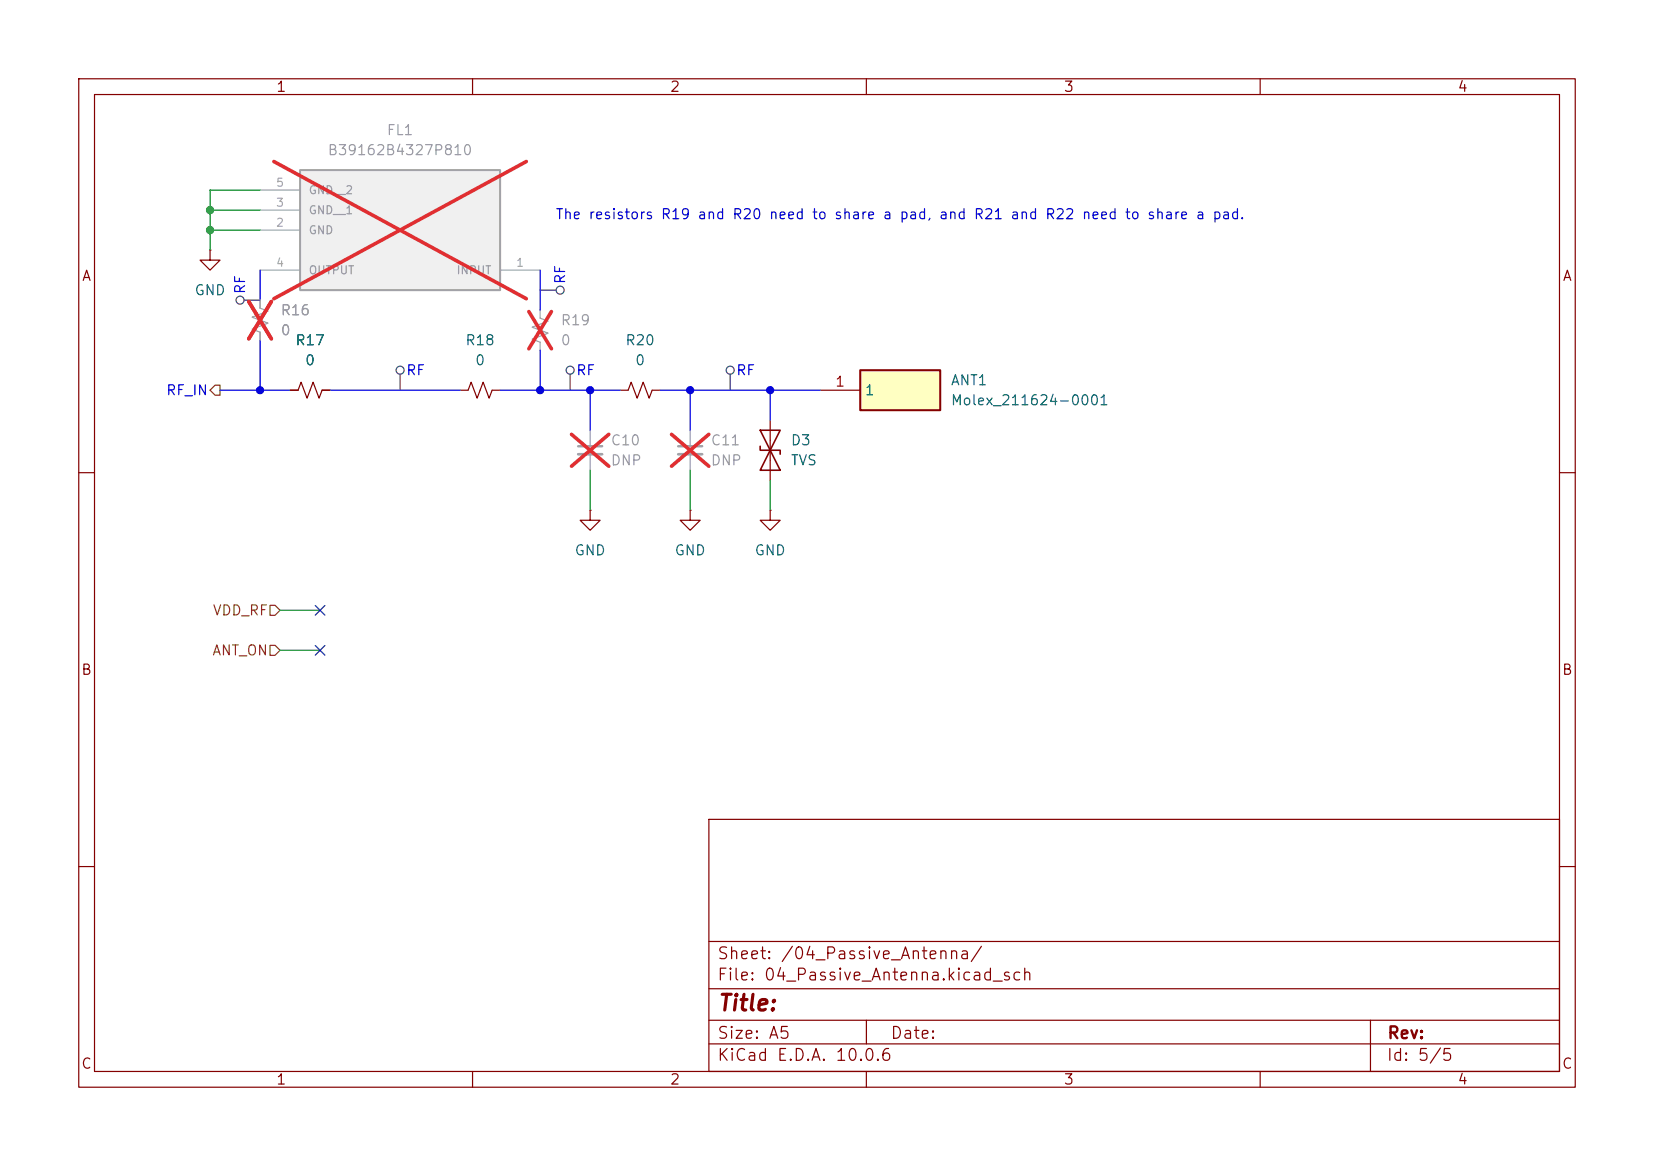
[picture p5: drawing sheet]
(kicad_sch
 (version 20260306)
 (generator "eeschema")
 (generator_version "10.0")
 (paper "A5")
 (lib_symbols
  (symbol "Device:C_Small"
   (pin_numbers (hide yes))
   (pin_names
    (offset 0.254) (hide yes)) (exclude_from_sim no) (in_bom yes) (on_board yes)
   (in_pos_files yes)
   (duplicate_pin_numbers_are_jumpers no)
   (property "Reference" "C" (at 0.254 1.778 0) (show_name no) (do_not_autoplace no) (effects (font (size 1.27 1.27)) (justify left)))
   (property "Value" "C_Small" (at 0.254 -2.032 0) (show_name no) (do_not_autoplace no) (effects (font (size 1.27 1.27)) (justify left)))
   (property "Footprint" "" (at 0 0 0) (show_name no) (do_not_autoplace no) (hide yes) (effects (font (size 1.27 1.27))))
   (property "Datasheet" "" (at 0 0 0) (show_name no) (do_not_autoplace no) (hide yes) (effects (font (size 1.27 1.27))))
   (property "Description" "Unpolarized capacitor, small symbol" (at 0 0 0) (show_name no) (do_not_autoplace no) (hide yes) (effects (font (size 1.27 1.27))))
   (symbol "C_Small_0_1"
    (polyline (pts (xy -1.524 0.508) (xy 1.524 0.508)) (stroke (width 0.3048) (type default)) (fill (type none)))
    (polyline (pts (xy -1.524 -0.508) (xy 1.524 -0.508)) (stroke (width 0.3302) (type default)) (fill (type none))))
   (symbol "C_Small_1_1"
    (pin passive line (at 0 2.54 270) (length 2.032) (name "" (effects (font (size 1.27 1.27)))) (number "1" (effects (font (size 1.27 1.27)))))
    (pin passive line (at 0 -2.54 90) (length 2.032) (name "" (effects (font (size 1.27 1.27)))) (number "2" (effects (font (size 1.27 1.27))))))
   (embedded_fonts no))
  (symbol "Device:R_Small_US"
   (pin_numbers (hide yes))
   (pin_names
    (offset 0.254) (hide yes)) (exclude_from_sim no) (in_bom yes) (on_board yes)
   (in_pos_files yes)
   (duplicate_pin_numbers_are_jumpers no)
   (property "Reference" "R" (at 0.762 0.508 0) (show_name no) (do_not_autoplace no) (effects (font (size 1.27 1.27)) (justify left)))
   (property "Value" "R_Small_US" (at 0.762 -1.016 0) (show_name no) (do_not_autoplace no) (effects (font (size 1.27 1.27)) (justify left)))
   (property "Footprint" "" (at 0 0 0) (show_name no) (do_not_autoplace no) (hide yes) (effects (font (size 1.27 1.27))))
   (property "Datasheet" "" (at 0 0 0) (show_name no) (do_not_autoplace no) (hide yes) (effects (font (size 1.27 1.27))))
   (property "Description" "Resistor, small US symbol" (at 0 0 0) (show_name no) (do_not_autoplace no) (hide yes) (effects (font (size 1.27 1.27))))
   (symbol "R_Small_US_1_1"
    (polyline (pts (xy 0 1.524) (xy 1.016 1.143) (xy 0 0.762) (xy -1.016 0.381) (xy 0 0)) (stroke (width 0) (type default)) (fill (type none)))
    (polyline (pts (xy 0 0) (xy 1.016 -0.381) (xy 0 -0.762) (xy -1.016 -1.143) (xy 0 -1.524)) (stroke (width 0) (type default)) (fill (type none)))
    (pin passive line (at 0 2.54 270) (length 1.016) (name "" (effects (font (size 1.27 1.27)))) (number "1" (effects (font (size 1.27 1.27)))))
    (pin passive line (at 0 -2.54 90) (length 1.016) (name "" (effects (font (size 1.27 1.27)))) (number "2" (effects (font (size 1.27 1.27))))))
   (embedded_fonts no))
  (symbol "Diode:ESD9B3.3ST5G"
   (pin_numbers (hide yes))
   (pin_names
    (offset 1.016) (hide yes)) (exclude_from_sim no) (in_bom yes) (on_board yes)
   (in_pos_files yes)
   (duplicate_pin_numbers_are_jumpers no)
   (property "Reference" "D" (at 0 2.54 0) (show_name no) (do_not_autoplace no) (effects (font (size 1.27 1.27))))
   (property "Value" "ESD9B3.3ST5G" (at 0 -2.54 0) (show_name no) (do_not_autoplace no) (effects (font (size 1.27 1.27))))
   (property "Footprint" "Diode_SMD:D_SOD-923" (at 0 0 0) (show_name no) (do_not_autoplace no) (hide yes) (effects (font (size 1.27 1.27))))
   (property "Datasheet" "https://www.onsemi.com/pub/Collateral/ESD9B-D.PDF" (at 0 0 0) (show_name no) (do_not_autoplace no) (hide yes) (effects (font (size 1.27 1.27))))
   (property "Description" "ESD protection diode, 3.3Vrwm, SOD-923" (at 0 0 0) (show_name no) (do_not_autoplace no) (hide yes) (effects (font (size 1.27 1.27))))
   (symbol "ESD9B3.3ST5G_0_1"
    (polyline (pts (xy -2.54 -1.27) (xy 0 0) (xy -2.54 1.27) (xy -2.54 -1.27)) (stroke (width 0.2032) (type default)) (fill (type none)))
    (polyline (pts (xy 0.508 1.27) (xy 0 1.27) (xy 0 -1.27) (xy -0.508 -1.27)) (stroke (width 0.2032) (type default)) (fill (type none)))
    (polyline (pts (xy 1.27 0) (xy -1.27 0)) (stroke (width 0) (type default)) (fill (type none)))
    (polyline (pts (xy 2.54 1.27) (xy 2.54 -1.27) (xy 0 0) (xy 2.54 1.27)) (stroke (width 0.2032) (type default)) (fill (type none))))
   (symbol "ESD9B3.3ST5G_1_1"
    (pin passive line (at -3.81 0 0) (length 2.54) (name "A1" (effects (font (size 1.27 1.27)))) (number "1" (effects (font (size 1.27 1.27)))))
    (pin passive line (at 3.81 0 180) (length 2.54) (name "A2" (effects (font (size 1.27 1.27)))) (number "2" (effects (font (size 1.27 1.27))))))
   (embedded_fonts no))
  (symbol "Personal_Library:B39162B4327P810"
   (pin_names
    (offset 1.016)) (exclude_from_sim no) (in_bom yes) (on_board yes)
   (in_pos_files yes)
   (duplicate_pin_numbers_are_jumpers no)
   (property "Reference" "FL" (at -12.7 5.588 0) (show_name no) (do_not_autoplace no) (effects (font (size 1.27 1.27)) (justify left bottom)))
   (property "Value" "B39162B4327P810" (at -12.7 -12.7 0) (show_name no) (do_not_autoplace no) (effects (font (size 1.27 1.27)) (justify left bottom)))
   (property "Footprint" "PersonalFootprint_Library:B39162B4327P810" (at 0 0 0) (show_name no) (do_not_autoplace no) (hide yes) (effects (font (size 1.27 1.27)) (justify bottom)))
   (property "Datasheet" "" (at 0 0 0) (show_name no) (do_not_autoplace no) (hide yes) (effects (font (size 1.27 1.27))))
   (property "Description" "Frequency  RF SAW Filter (Surface Acoustic Wave)   Bandwidth 5-SMD, No Lead" (at 0 0 0) (show_name no) (do_not_autoplace no) (hide yes) (effects (font (size 1.27 1.27)) (justify bottom)))
   (property "DigiKey_Part_Number" "495-7424-1-ND" (at 0 0 0) (show_name no) (do_not_autoplace no) (hide yes) (effects (font (size 1.27 1.27)) (justify bottom)))
   (property "SnapEDA_Link" "https://www.snapeda.com/parts/B39162B4327P810/Qualcomm/view-part/?ref=snap" (at 0 0 0) (show_name no) (do_not_autoplace no) (hide yes) (effects (font (size 1.27 1.27)) (justify bottom)))
   (property "MAXIMUM_PACKAGE_HEIGHT" "0.45mm" (at 0 0 0) (show_name no) (do_not_autoplace no) (hide yes) (effects (font (size 1.27 1.27)) (justify bottom)))
   (property "Package" "SMD-5 Qualcomm (RF360" (at 0 0 0) (show_name no) (do_not_autoplace no) (hide yes) (effects (font (size 1.27 1.27)) (justify bottom)))
   (property "Check_prices" "https://www.snapeda.com/parts/B39162B4327P810/Qualcomm/view-part/?ref=eda" (at 0 0 0) (show_name no) (do_not_autoplace no) (hide yes) (effects (font (size 1.27 1.27)) (justify bottom)))
   (property "STANDARD" "Manufacturer Recommendations" (at 0 0 0) (show_name no) (do_not_autoplace no) (hide yes) (effects (font (size 1.27 1.27)) (justify bottom)))
   (property "PARTREV" "October 25, 2019" (at 0 0 0) (show_name no) (do_not_autoplace no) (hide yes) (effects (font (size 1.27 1.27)) (justify bottom)))
   (property "MF" "Qualcomm (RF360" (at 0 0 0) (show_name no) (do_not_autoplace no) (hide yes) (effects (font (size 1.27 1.27)) (justify bottom)))
   (property "MP" "B39162B4327P810" (at 0 0 0) (show_name no) (do_not_autoplace no) (hide yes) (effects (font (size 1.27 1.27)) (justify bottom)))
   (property "MANUFACTURER" "Qualcomm" (at 0 0 0) (show_name no) (do_not_autoplace no) (hide yes) (effects (font (size 1.27 1.27)) (justify bottom)))
   (symbol "B39162B4327P810_0_0"
    (rectangle (start -12.7 -10.16) (end 12.7 5.08) (stroke (width 0.254) (type default)) (fill (type background)))
    (pin input line (at -17.78 2.54 0) (length 5.08) (name "INPUT" (effects (font (size 1.016 1.016)))) (number "1" (effects (font (size 1.016 1.016)))))
    (pin power_in line (at 17.78 -2.54 180) (length 5.08) (name "GND" (effects (font (size 1.016 1.016)))) (number "2" (effects (font (size 1.016 1.016)))))
    (pin power_in line (at 17.78 -5.08 180) (length 5.08) (name "GND__1" (effects (font (size 1.016 1.016)))) (number "3" (effects (font (size 1.016 1.016)))))
    (pin output line (at 17.78 2.54 180) (length 5.08) (name "OUTPUT" (effects (font (size 1.016 1.016)))) (number "4" (effects (font (size 1.016 1.016)))))
    (pin power_in line (at 17.78 -7.62 180) (length 5.08) (name "GND__2" (effects (font (size 1.016 1.016)))) (number "5" (effects (font (size 1.016 1.016))))))
   (embedded_fonts no))
  (symbol "Personal_Library:Molex_211624-0001" (exclude_from_sim no) (in_bom yes) (on_board yes)
   (in_pos_files yes)
   (duplicate_pin_numbers_are_jumpers no)
   (property "Reference" "ANT" (at 16.51 7.62 0) (show_name no) (do_not_autoplace no) (effects (font (size 1.27 1.27)) (justify left top)))
   (property "Value" "Molex_211624-0001" (at 16.51 5.08 0) (show_name no) (do_not_autoplace no) (effects (font (size 1.27 1.27)) (justify left top)))
   (property "Footprint" "PersonalFootprint_Library:Molex_2116240001" (at 16.51 -94.92 0) (show_name no) (do_not_autoplace no) (hide yes) (effects (font (size 1.27 1.27)) (justify left top)))
   (property "Datasheet" "https://www.molex.com/pdm_docs/sd/2116240001_sd.pdf" (at 16.51 -194.92 0) (show_name no) (do_not_autoplace no) (hide yes) (effects (font (size 1.27 1.27)) (justify left top)))
   (property "Description" "Antennas GPS L1/L5 & Glonass 36mm stacked" (at 0 0 0) (show_name no) (do_not_autoplace no) (hide yes) (effects (font (size 1.27 1.27))))
   (property "Height" "7.7" (at 16.51 -394.92 0) (show_name no) (do_not_autoplace no) (hide yes) (effects (font (size 1.27 1.27)) (justify left top)))
   (property "Mouser Part Number" "538-211624-0001" (at 16.51 -494.92 0) (show_name no) (do_not_autoplace no) (hide yes) (effects (font (size 1.27 1.27)) (justify left top)))
   (property "Mouser Price/Stock" "https://www.mouser.co.uk/ProductDetail/Molex/211624-0001?qs=unwgFEO1A6ttxYpydBqepg%3D%3D" (at 16.51 -594.92 0) (show_name no) (do_not_autoplace no) (hide yes) (effects (font (size 1.27 1.27)) (justify left top)))
   (property "Manufacturer_Name" "Molex" (at 16.51 -694.92 0) (show_name no) (do_not_autoplace no) (hide yes) (effects (font (size 1.27 1.27)) (justify left top)))
   (property "Manufacturer_Part_Number" "211624-0001" (at 16.51 -794.92 0) (show_name no) (do_not_autoplace no) (hide yes) (effects (font (size 1.27 1.27)) (justify left top)))
   (symbol "Molex_211624-0001_1_1"
    (rectangle (start 5.08 2.54) (end 15.24 -2.54) (stroke (width 0.254) (type default)) (fill (type background)))
    (pin passive line (at 0 0 0) (length 5.08) (name "1" (effects (font (size 1.27 1.27)))) (number "1" (effects (font (size 1.27 1.27))))))
   (embedded_fonts no))
  (symbol "power:GND"
   (power global)
   (pin_numbers (hide yes))
   (pin_names
    (offset 0) (hide yes)) (exclude_from_sim no) (in_bom yes) (on_board yes)
   (in_pos_files yes)
   (duplicate_pin_numbers_are_jumpers no)
   (property "Reference" "#PWR" (at 0 -6.35 0) (show_name no) (do_not_autoplace no) (hide yes) (effects (font (size 1.27 1.27))))
   (property "Value" "GND" (at 0 -3.81 0) (show_name no) (do_not_autoplace no) (effects (font (size 1.27 1.27))))
   (property "Footprint" "" (at 0 0 0) (show_name no) (do_not_autoplace no) (hide yes) (effects (font (size 1.27 1.27))))
   (property "Datasheet" "" (at 0 0 0) (show_name no) (do_not_autoplace no) (hide yes) (effects (font (size 1.27 1.27))))
   (property "Description" "Power symbol creates a global label with name \"GND\" , ground" (at 0 0 0) (show_name no) (do_not_autoplace no) (hide yes) (effects (font (size 1.27 1.27))))
   (symbol "GND_0_1"
    (polyline (pts (xy 0 0) (xy 0 -1.27) (xy 1.27 -1.27) (xy 0 -2.54) (xy -1.27 -1.27) (xy 0 -1.27)) (stroke (width 0) (type default)) (fill (type none))))
   (symbol "GND_1_1"
    (pin power_in line (at 0 0 270) (length 0) (name "" (effects (font (size 1.27 1.27)))) (number "1" (effects (font (size 1.27 1.27))))))
   (embedded_fonts no)))
 (text "The resistors R19 and R20 need to share a pad, and R21 and R22 need to share a pad."
  (exclude_from_sim no)
  (at 114.3 27.432 0)
  (effects (font (size 1.27 1.27))))
 (junction
  (at 87.63 49.53)
  (diameter 0)
  (color 0 0 0 0))
 (junction
  (at 26.67 29.21)
  (diameter 0)
  (color 0 0 0 0))
 (junction
  (at 68.58 49.53)
  (diameter 0)
  (color 0 0 0 0))
 (junction
  (at 74.93 49.53)
  (diameter 0)
  (color 0 0 0 0))
 (junction
  (at 26.67 26.67)
  (diameter 0)
  (color 0 0 0 0))
 (junction
  (at 97.79 49.53)
  (diameter 0)
  (color 0 0 0 0))
 (junction
  (at 33.02 49.53)
  (diameter 0)
  (color 0 0 0 0))
 (no_connect
  (at 40.64 77.47))
 (no_connect
  (at 40.64 82.55))
 (wire
  (pts (xy 33.02 24.13) (xy 26.67 24.13))
  (stroke (width 0) (type default)))
 (wire
  (pts (xy 41.91 49.53) (xy 58.42 49.53))
  (stroke (width 0) (type default)))
 (wire
  (pts (xy 68.58 44.45) (xy 68.58 49.53))
  (stroke (width 0) (type default)))
 (wire
  (pts (xy 63.5 49.53) (xy 68.58 49.53))
  (stroke (width 0) (type default)))
 (wire
  (pts (xy 97.79 49.53) (xy 97.79 53.34))
  (stroke (width 0) (type default)))
 (wire
  (pts (xy 35.56 77.47) (xy 40.64 77.47))
  (stroke (width 0) (type default)))
 (wire
  (pts (xy 33.02 43.18) (xy 33.02 49.53))
  (stroke (width 0) (type default)))
 (wire
  (pts (xy 26.67 29.21) (xy 33.02 29.21))
  (stroke (width 0) (type default)))
 (wire
  (pts (xy 35.56 82.55) (xy 40.64 82.55))
  (stroke (width 0) (type default)))
 (wire
  (pts (xy 27.94 49.53) (xy 33.02 49.53))
  (stroke (width 0) (type default)))
 (wire
  (pts (xy 33.02 34.29) (xy 33.02 38.1))
  (stroke (width 0) (type default)))
 (wire
  (pts (xy 83.82 49.53) (xy 87.63 49.53))
  (stroke (width 0) (type default)))
 (wire
  (pts (xy 87.63 49.53) (xy 97.79 49.53))
  (stroke (width 0) (type default)))
 (wire
  (pts (xy 33.02 49.53) (xy 36.83 49.53))
  (stroke (width 0) (type default)))
 (wire
  (pts (xy 74.93 49.53) (xy 78.74 49.53))
  (stroke (width 0) (type default)))
 (wire
  (pts (xy 104.14 49.53) (xy 97.79 49.53))
  (stroke (width 0) (type default)))
 (wire
  (pts (xy 26.67 26.67) (xy 26.67 29.21))
  (stroke (width 0) (type default)))
 (wire
  (pts (xy 68.58 34.29) (xy 68.58 39.37))
  (stroke (width 0) (type default)))
 (wire
  (pts (xy 74.93 49.53) (xy 74.93 54.61))
  (stroke (width 0) (type default)))
 (wire
  (pts (xy 33.02 26.67) (xy 26.67 26.67))
  (stroke (width 0) (type default)))
 (wire
  (pts (xy 87.63 49.53) (xy 87.63 54.61))
  (stroke (width 0) (type default)))
 (wire
  (pts (xy 74.93 59.69) (xy 74.93 64.77))
  (stroke (width 0) (type default)))
 (wire
  (pts (xy 97.79 60.96) (xy 97.79 64.77))
  (stroke (width 0) (type default)))
 (wire
  (pts (xy 26.67 24.13) (xy 26.67 26.67))
  (stroke (width 0) (type default)))
 (wire
  (pts (xy 26.67 29.21) (xy 26.67 31.75))
  (stroke (width 0) (type default)))
 (wire
  (pts (xy 68.58 49.53) (xy 74.93 49.53))
  (stroke (width 0) (type default)))
 (wire
  (pts (xy 87.63 59.69) (xy 87.63 64.77))
  (stroke (width 0) (type default)))
 (hierarchical_label "RF_IN"
  (shape output)
  (at 27.94 49.53 180)
  (effects (font (size 1.27 1.27)) (justify right)))
 (hierarchical_label "VDD_RF"
  (shape input)
  (at 35.56 77.47 180)
  (effects (font (size 1.27 1.27)) (justify right)))
 (hierarchical_label "ANT_ON"
  (shape input)
  (at 35.56 82.55 180)
  (effects (font (size 1.27 1.27)) (justify right)))
 (netclass_flag ""
  (length 2.54)
  (shape round)
  (at 68.58 36.83 270)
  (fields_autoplaced yes)
  (effects (font (size 1.27 1.27)) (justify right bottom))
  (property "Netclass" "RF" (at 71.12 36.1315 90) (show_name no) (do_not_autoplace no) (effects (font (size 1.27 1.27)) (justify left)))
  (property "Component Class" "" (at -219.71 -10.16 0) (show_name no) (do_not_autoplace no) (effects (font (size 1.27 1.27)
    (italic yes)))))
 (netclass_flag ""
  (length 2.54)
  (shape round)
  (at 92.71 49.53 0)
  (fields_autoplaced yes)
  (effects (font (size 1.27 1.27)) (justify left bottom))
  (property "Netclass" "RF" (at 93.4085 46.99 0) (show_name no) (do_not_autoplace no) (effects (font (size 1.27 1.27)) (justify left)))
  (property "Component Class" "" (at -195.58 2.54 0) (show_name no) (do_not_autoplace no) (effects (font (size 1.27 1.27)
    (italic yes)))))
 (netclass_flag ""
  (length 2.54)
  (shape round)
  (at 72.39 49.53 0)
  (fields_autoplaced yes)
  (effects (font (size 1.27 1.27)) (justify left bottom))
  (property "Netclass" "RF" (at 73.0885 46.99 0) (show_name no) (do_not_autoplace no) (effects (font (size 1.27 1.27)) (justify left)))
  (property "Component Class" "" (at -215.9 2.54 0) (show_name no) (do_not_autoplace no) (effects (font (size 1.27 1.27)
    (italic yes)))))
 (netclass_flag ""
  (length 2.54)
  (shape round)
  (at 33.02 38.1 90)
  (fields_autoplaced yes)
  (effects (font (size 1.27 1.27)) (justify left bottom))
  (property "Netclass" "RF" (at 30.48 37.4015 90) (show_name no) (do_not_autoplace no) (effects (font (size 1.27 1.27)) (justify left)))
  (property "Component Class" "" (at -255.27 -8.89 0) (show_name no) (do_not_autoplace no) (effects (font (size 1.27 1.27)
    (italic yes)))))
 (netclass_flag ""
  (length 2.54)
  (shape round)
  (at 50.8 49.53 0)
  (fields_autoplaced yes)
  (effects (font (size 1.27 1.27)) (justify left bottom))
  (property "Netclass" "RF" (at 51.4985 46.99 0) (show_name no) (do_not_autoplace no) (effects (font (size 1.27 1.27)) (justify left)))
  (property "Component Class" "" (at -237.49 2.54 0) (show_name no) (do_not_autoplace no) (effects (font (size 1.27 1.27)
    (italic yes)))))
 (symbol
  (lib_id "Personal_Library:B39162B4327P810")
  (at 50.8 31.75 180)
  (unit 1)
  (body_style 1)
  (exclude_from_sim no)
  (in_bom no)
  (on_board yes)
  (in_pos_files yes)
  (dnp yes)
  (fields_autoplaced yes)
  (property "Reference" "FL1" (at 50.8 16.51 0) (show_name no) (do_not_autoplace no) (effects (font (size 1.27 1.27))))
  (property "Value" "B39162B4327P810" (at 50.8 19.05 0) (show_name no) (do_not_autoplace no) (effects (font (size 1.27 1.27))))
  (property "Footprint" "PersonalFootprint_Library:B39162B4327P810" (at 50.8 31.75 0) (hide yes) (show_name no) (do_not_autoplace no) (effects (font (size 1.27 1.27)) (justify bottom)))
  (property "Datasheet" "" (at 50.8 31.75 0) (hide yes) (show_name no) (do_not_autoplace no) (effects (font (size 1.27 1.27))))
  (property "Description" "Frequency  RF SAW Filter (Surface Acoustic Wave)   Bandwidth 5-SMD, No Lead" (at 50.8 31.75 0) (hide yes) (show_name no) (do_not_autoplace no) (effects (font (size 1.27 1.27)) (justify bottom)))
  (property "DigiKey_Part_Number" "495-7424-1-ND" (at 50.8 31.75 0) (hide yes) (show_name no) (do_not_autoplace no) (effects (font (size 1.27 1.27)) (justify bottom)))
  (property "SnapEDA_Link" "https://www.snapeda.com/parts/B39162B4327P810/Qualcomm/view-part/?ref=snap" (at 50.8 31.75 0) (hide yes) (show_name no) (do_not_autoplace no) (effects (font (size 1.27 1.27)) (justify bottom)))
  (property "MAXIMUM_PACKAGE_HEIGHT" "0.45mm" (at 50.8 31.75 0) (hide yes) (show_name no) (do_not_autoplace no) (effects (font (size 1.27 1.27)) (justify bottom)))
  (property "Package" "SMD-5 Qualcomm (RF360" (at 50.8 31.75 0) (hide yes) (show_name no) (do_not_autoplace no) (effects (font (size 1.27 1.27)) (justify bottom)))
  (property "Check_prices" "https://www.snapeda.com/parts/B39162B4327P810/Qualcomm/view-part/?ref=eda" (at 50.8 31.75 0) (hide yes) (show_name no) (do_not_autoplace no) (effects (font (size 1.27 1.27)) (justify bottom)))
  (property "STANDARD" "Manufacturer Recommendations" (at 50.8 31.75 0) (hide yes) (show_name no) (do_not_autoplace no) (effects (font (size 1.27 1.27)) (justify bottom)))
  (property "PARTREV" "October 25, 2019" (at 50.8 31.75 0) (hide yes) (show_name no) (do_not_autoplace no) (effects (font (size 1.27 1.27)) (justify bottom)))
  (property "MF" "Qualcomm (RF360" (at 50.8 31.75 0) (hide yes) (show_name no) (do_not_autoplace no) (effects (font (size 1.27 1.27)) (justify bottom)))
  (property "MP" "B39162B4327P810" (at 50.8 31.75 0) (hide yes) (show_name no) (do_not_autoplace no) (effects (font (size 1.27 1.27)) (justify bottom)))
  (property "MANUFACTURER" "Qualcomm" (at 50.8 31.75 0) (hide yes) (show_name no) (do_not_autoplace no) (effects (font (size 1.27 1.27)) (justify bottom)))
  (property "LCSC" "-" (at 50.8 31.75 0) (hide yes) (show_name no) (do_not_autoplace no) (effects (font (size 1.27 1.27))))
  (pin "3")
  (pin "1")
  (pin "2")
  (pin "4")
  (pin "5"))
 (symbol
  (lib_id "Personal_Library:Molex_211624-0001")
  (at 104.14 49.53 0)
  (unit 1)
  (body_style 1)
  (exclude_from_sim no)
  (in_bom yes)
  (on_board yes)
  (in_pos_files yes)
  (dnp no)
  (fields_autoplaced yes)
  (property "Reference" "ANT1" (at 120.65 48.2599 0) (show_name no) (do_not_autoplace no) (effects (font (size 1.27 1.27)) (justify left)))
  (property "Value" "Molex_211624-0001" (at 120.65 50.7999 0) (show_name no) (do_not_autoplace no) (effects (font (size 1.27 1.27)) (justify left)))
  (property "Footprint" "PersonalFootprint_Library:Molex_2116240001" (at 120.65 144.45 0) (hide yes) (show_name no) (do_not_autoplace no) (effects (font (size 1.27 1.27)) (justify left top)))
  (property "Datasheet" "https://www.molex.com/pdm_docs/sd/2116240001_sd.pdf" (at 120.65 244.45 0) (hide yes) (show_name no) (do_not_autoplace no) (effects (font (size 1.27 1.27)) (justify left top)))
  (property "Description" "Antennas GPS L1/L5 & Glonass 36mm stacked" (at 104.14 49.53 0) (hide yes) (show_name no) (do_not_autoplace no) (effects (font (size 1.27 1.27))))
  (property "Height" "7.7" (at 120.65 444.45 0) (hide yes) (show_name no) (do_not_autoplace no) (effects (font (size 1.27 1.27)) (justify left top)))
  (property "Mouser Part Number" "538-211624-0001" (at 120.65 544.45 0) (hide yes) (show_name no) (do_not_autoplace no) (effects (font (size 1.27 1.27)) (justify left top)))
  (property "Mouser Price/Stock" "https://www.mouser.co.uk/ProductDetail/Molex/211624-0001?qs=unwgFEO1A6ttxYpydBqepg%3D%3D" (at 120.65 644.45 0) (hide yes) (show_name no) (do_not_autoplace no) (effects (font (size 1.27 1.27)) (justify left top)))
  (property "Manufacturer_Name" "Molex" (at 120.65 744.45 0) (hide yes) (show_name no) (do_not_autoplace no) (effects (font (size 1.27 1.27)) (justify left top)))
  (property "Manufacturer_Part_Number" "211624-0001" (at 120.65 844.45 0) (hide yes) (show_name no) (do_not_autoplace no) (effects (font (size 1.27 1.27)) (justify left top)))
  (property "LCSC" "C585744" (at 104.14 49.53 0) (hide yes) (show_name no) (do_not_autoplace no) (effects (font (size 1.27 1.27))))
  (pin "1"))
 (symbol
  (lib_id "Device:R_Small_US")
  (at 33.02 40.64 0)
  (unit 1)
  (body_style 1)
  (exclude_from_sim no)
  (in_bom no)
  (on_board yes)
  (in_pos_files yes)
  (dnp yes)
  (fields_autoplaced yes)
  (property "Reference" "R16" (at 35.56 39.3699 0) (show_name no) (do_not_autoplace no) (effects (font (size 1.27 1.27)) (justify left)))
  (property "Value" "0" (at 35.56 41.9099 0) (show_name no) (do_not_autoplace no) (effects (font (size 1.27 1.27)) (justify left)))
  (property "Footprint" "Resistor_SMD:R_0402_1005Metric_Pad0.72x0.64mm_HandSolder" (at 33.02 40.64 0) (hide yes) (show_name no) (do_not_autoplace no) (effects (font (size 1.27 1.27))))
  (property "Datasheet" "" (at 33.02 40.64 0) (hide yes) (show_name no) (do_not_autoplace no) (effects (font (size 1.27 1.27))))
  (property "Description" "Resistor, small US symbol" (at 33.02 40.64 0) (hide yes) (show_name no) (do_not_autoplace no) (effects (font (size 1.27 1.27))))
  (property "LCSC" "-" (at 33.02 40.64 0) (hide yes) (show_name no) (do_not_autoplace no) (effects (font (size 1.27 1.27))))
  (pin "1")
  (pin "2"))
 (symbol
  (lib_id "Device:C_Small")
  (at 87.63 57.15 0)
  (unit 1)
  (body_style 1)
  (exclude_from_sim no)
  (in_bom no)
  (on_board yes)
  (in_pos_files yes)
  (dnp yes)
  (fields_autoplaced yes)
  (property "Reference" "C11" (at 90.17 55.8862 0) (show_name no) (do_not_autoplace no) (effects (font (size 1.27 1.27)) (justify left)))
  (property "Value" "DNP" (at 90.17 58.4262 0) (show_name no) (do_not_autoplace no) (effects (font (size 1.27 1.27)) (justify left)))
  (property "Footprint" "Capacitor_SMD:C_0402_1005Metric_Pad0.74x0.62mm_HandSolder" (at 87.63 57.15 0) (hide yes) (show_name no) (do_not_autoplace no) (effects (font (size 1.27 1.27))))
  (property "Datasheet" "" (at 87.63 57.15 0) (hide yes) (show_name no) (do_not_autoplace no) (effects (font (size 1.27 1.27))))
  (property "Description" "Unpolarized capacitor, small symbol" (at 87.63 57.15 0) (hide yes) (show_name no) (do_not_autoplace no) (effects (font (size 1.27 1.27))))
  (property "LCSC" "-" (at 87.63 57.15 0) (hide yes) (show_name no) (do_not_autoplace no) (effects (font (size 1.27 1.27))))
  (pin "1")
  (pin "2"))
 (symbol
  (lib_id "Device:C_Small")
  (at 74.93 57.15 0)
  (unit 1)
  (body_style 1)
  (exclude_from_sim no)
  (in_bom no)
  (on_board yes)
  (in_pos_files yes)
  (dnp yes)
  (fields_autoplaced yes)
  (property "Reference" "C10" (at 77.47 55.8862 0) (show_name no) (do_not_autoplace no) (effects (font (size 1.27 1.27)) (justify left)))
  (property "Value" "DNP" (at 77.47 58.4262 0) (show_name no) (do_not_autoplace no) (effects (font (size 1.27 1.27)) (justify left)))
  (property "Footprint" "Capacitor_SMD:C_0402_1005Metric_Pad0.74x0.62mm_HandSolder" (at 74.93 57.15 0) (hide yes) (show_name no) (do_not_autoplace no) (effects (font (size 1.27 1.27))))
  (property "Datasheet" "" (at 74.93 57.15 0) (hide yes) (show_name no) (do_not_autoplace no) (effects (font (size 1.27 1.27))))
  (property "Description" "Unpolarized capacitor, small symbol" (at 74.93 57.15 0) (hide yes) (show_name no) (do_not_autoplace no) (effects (font (size 1.27 1.27))))
  (property "LCSC" "-" (at 74.93 57.15 0) (hide yes) (show_name no) (do_not_autoplace no) (effects (font (size 1.27 1.27))))
  (pin "1")
  (pin "2"))
 (symbol
  (lib_id "power:GND")
  (at 74.93 64.77 0)
  (unit 1)
  (body_style 1)
  (exclude_from_sim no)
  (in_bom yes)
  (on_board yes)
  (in_pos_files yes)
  (dnp no)
  (fields_autoplaced yes)
  (property "Reference" "#PWR09" (at 74.93 71.12 0) (hide yes) (show_name no) (do_not_autoplace no) (effects (font (size 1.27 1.27))))
  (property "Value" "GND" (at 74.93 69.85 0) (show_name no) (do_not_autoplace no) (effects (font (size 1.27 1.27))))
  (property "Footprint" "" (at 74.93 64.77 0) (hide yes) (show_name no) (do_not_autoplace no) (effects (font (size 1.27 1.27))))
  (property "Datasheet" "" (at 74.93 64.77 0) (hide yes) (show_name no) (do_not_autoplace no) (effects (font (size 1.27 1.27))))
  (property "Description" "Power symbol creates a global label with name \"GND\" , ground" (at 74.93 64.77 0) (hide yes) (show_name no) (do_not_autoplace no) (effects (font (size 1.27 1.27))))
  (pin "1"))
 (symbol
  (lib_id "power:GND")
  (at 97.79 64.77 0)
  (unit 1)
  (body_style 1)
  (exclude_from_sim no)
  (in_bom yes)
  (on_board yes)
  (in_pos_files yes)
  (dnp no)
  (fields_autoplaced yes)
  (property "Reference" "#PWR011" (at 97.79 71.12 0) (hide yes) (show_name no) (do_not_autoplace no) (effects (font (size 1.27 1.27))))
  (property "Value" "GND" (at 97.79 69.85 0) (show_name no) (do_not_autoplace no) (effects (font (size 1.27 1.27))))
  (property "Footprint" "" (at 97.79 64.77 0) (hide yes) (show_name no) (do_not_autoplace no) (effects (font (size 1.27 1.27))))
  (property "Datasheet" "" (at 97.79 64.77 0) (hide yes) (show_name no) (do_not_autoplace no) (effects (font (size 1.27 1.27))))
  (property "Description" "Power symbol creates a global label with name \"GND\" , ground" (at 97.79 64.77 0) (hide yes) (show_name no) (do_not_autoplace no) (effects (font (size 1.27 1.27))))
  (pin "1"))
 (symbol
  (lib_id "Device:R_Small_US")
  (at 60.96 49.53 270)
  (unit 1)
  (body_style 1)
  (exclude_from_sim no)
  (in_bom yes)
  (on_board yes)
  (in_pos_files yes)
  (dnp no)
  (fields_autoplaced yes)
  (property "Reference" "R18" (at 60.96 43.18 90) (show_name no) (do_not_autoplace no) (effects (font (size 1.27 1.27))))
  (property "Value" "0" (at 60.96 45.72 90) (show_name no) (do_not_autoplace no) (effects (font (size 1.27 1.27))))
  (property "Footprint" "Resistor_SMD:R_0402_1005Metric_Pad0.72x0.64mm_HandSolder" (at 60.96 49.53 0) (hide yes) (show_name no) (do_not_autoplace no) (effects (font (size 1.27 1.27))))
  (property "Datasheet" "" (at 60.96 49.53 0) (hide yes) (show_name no) (do_not_autoplace no) (effects (font (size 1.27 1.27))))
  (property "Description" "Resistor, small US symbol" (at 60.96 49.53 0) (hide yes) (show_name no) (do_not_autoplace no) (effects (font (size 1.27 1.27))))
  (property "LCSC" "C242160" (at 60.96 49.53 90) (hide yes) (show_name no) (do_not_autoplace no) (effects (font (size 1.27 1.27))))
  (pin "1")
  (pin "2"))
 (symbol
  (lib_id "Device:R_Small_US")
  (at 68.58 41.91 0)
  (unit 1)
  (body_style 1)
  (exclude_from_sim no)
  (in_bom no)
  (on_board yes)
  (in_pos_files yes)
  (dnp yes)
  (fields_autoplaced yes)
  (property "Reference" "R19" (at 71.12 40.6399 0) (show_name no) (do_not_autoplace no) (effects (font (size 1.27 1.27)) (justify left)))
  (property "Value" "0" (at 71.12 43.1799 0) (show_name no) (do_not_autoplace no) (effects (font (size 1.27 1.27)) (justify left)))
  (property "Footprint" "Resistor_SMD:R_0402_1005Metric_Pad0.72x0.64mm_HandSolder" (at 68.58 41.91 0) (hide yes) (show_name no) (do_not_autoplace no) (effects (font (size 1.27 1.27))))
  (property "Datasheet" "" (at 68.58 41.91 0) (hide yes) (show_name no) (do_not_autoplace no) (effects (font (size 1.27 1.27))))
  (property "Description" "Resistor, small US symbol" (at 68.58 41.91 0) (hide yes) (show_name no) (do_not_autoplace no) (effects (font (size 1.27 1.27))))
  (property "LCSC" "-" (at 68.58 41.91 0) (hide yes) (show_name no) (do_not_autoplace no) (effects (font (size 1.27 1.27))))
  (pin "1")
  (pin "2"))
 (symbol
  (lib_id "Device:R_Small_US")
  (at 39.37 49.53 270)
  (unit 1)
  (body_style 1)
  (exclude_from_sim no)
  (in_bom yes)
  (on_board yes)
  (in_pos_files yes)
  (dnp no)
  (fields_autoplaced yes)
  (property "Reference" "R17" (at 39.37 43.18 90) (show_name no) (do_not_autoplace no) (effects (font (size 1.27 1.27))))
  (property "Value" "0" (at 39.37 45.72 90) (show_name no) (do_not_autoplace no) (effects (font (size 1.27 1.27))))
  (property "Footprint" "Resistor_SMD:R_0402_1005Metric_Pad0.72x0.64mm_HandSolder" (at 39.37 49.53 0) (hide yes) (show_name no) (do_not_autoplace no) (effects (font (size 1.27 1.27))))
  (property "Datasheet" "" (at 39.37 49.53 0) (hide yes) (show_name no) (do_not_autoplace no) (effects (font (size 1.27 1.27))))
  (property "Description" "Resistor, small US symbol" (at 39.37 49.53 0) (hide yes) (show_name no) (do_not_autoplace no) (effects (font (size 1.27 1.27))))
  (property "LCSC" "C242160" (at 39.37 49.53 90) (hide yes) (show_name no) (do_not_autoplace no) (effects (font (size 1.27 1.27))))
  (pin "1")
  (pin "2"))
 (symbol
  (lib_id "power:GND")
  (at 26.67 31.75 0)
  (unit 1)
  (body_style 1)
  (exclude_from_sim no)
  (in_bom yes)
  (on_board yes)
  (in_pos_files yes)
  (dnp no)
  (fields_autoplaced yes)
  (property "Reference" "#PWR08" (at 26.67 38.1 0) (hide yes) (show_name no) (do_not_autoplace no) (effects (font (size 1.27 1.27))))
  (property "Value" "GND" (at 26.67 36.83 0) (show_name no) (do_not_autoplace no) (effects (font (size 1.27 1.27))))
  (property "Footprint" "" (at 26.67 31.75 0) (hide yes) (show_name no) (do_not_autoplace no) (effects (font (size 1.27 1.27))))
  (property "Datasheet" "" (at 26.67 31.75 0) (hide yes) (show_name no) (do_not_autoplace no) (effects (font (size 1.27 1.27))))
  (property "Description" "Power symbol creates a global label with name \"GND\" , ground" (at 26.67 31.75 0) (hide yes) (show_name no) (do_not_autoplace no) (effects (font (size 1.27 1.27))))
  (pin "1"))
 (symbol
  (lib_id "Diode:ESD9B3.3ST5G")
  (at 97.79 57.15 90)
  (unit 1)
  (body_style 1)
  (exclude_from_sim no)
  (in_bom yes)
  (on_board yes)
  (in_pos_files yes)
  (dnp no)
  (fields_autoplaced yes)
  (property "Reference" "D3" (at 100.33 55.8799 90) (show_name no) (do_not_autoplace no) (effects (font (size 1.27 1.27)) (justify right)))
  (property "Value" "TVS" (at 100.33 58.4199 90) (show_name no) (do_not_autoplace no) (effects (font (size 1.27 1.27)) (justify right)))
  (property "Footprint" "Diode_SMD:D_0402_1005Metric_Pad0.77x0.64mm_HandSolder" (at 97.79 57.15 0) (hide yes) (show_name no) (do_not_autoplace no) (effects (font (size 1.27 1.27))))
  (property "Datasheet" "" (at 97.79 57.15 0) (hide yes) (show_name no) (do_not_autoplace no) (effects (font (size 1.27 1.27))))
  (property "Description" "ESD protection diode" (at 97.79 57.15 0) (hide yes) (show_name no) (do_not_autoplace no) (effects (font (size 1.27 1.27))))
  (property "LCSC" "C3029033" (at 97.79 57.15 90) (hide yes) (show_name no) (do_not_autoplace no) (effects (font (size 1.27 1.27))))
  (pin "1")
  (pin "2"))
 (symbol
  (lib_id "power:GND")
  (at 87.63 64.77 0)
  (unit 1)
  (body_style 1)
  (exclude_from_sim no)
  (in_bom yes)
  (on_board yes)
  (in_pos_files yes)
  (dnp no)
  (fields_autoplaced yes)
  (property "Reference" "#PWR010" (at 87.63 71.12 0) (hide yes) (show_name no) (do_not_autoplace no) (effects (font (size 1.27 1.27))))
  (property "Value" "GND" (at 87.63 69.85 0) (show_name no) (do_not_autoplace no) (effects (font (size 1.27 1.27))))
  (property "Footprint" "" (at 87.63 64.77 0) (hide yes) (show_name no) (do_not_autoplace no) (effects (font (size 1.27 1.27))))
  (property "Datasheet" "" (at 87.63 64.77 0) (hide yes) (show_name no) (do_not_autoplace no) (effects (font (size 1.27 1.27))))
  (property "Description" "Power symbol creates a global label with name \"GND\" , ground" (at 87.63 64.77 0) (hide yes) (show_name no) (do_not_autoplace no) (effects (font (size 1.27 1.27))))
  (pin "1"))
 (symbol
  (lib_id "Device:R_Small_US")
  (at 81.28 49.53 270)
  (unit 1)
  (body_style 1)
  (exclude_from_sim no)
  (in_bom yes)
  (on_board yes)
  (in_pos_files yes)
  (dnp no)
  (fields_autoplaced yes)
  (property "Reference" "R20" (at 81.28 43.18 90) (show_name no) (do_not_autoplace no) (effects (font (size 1.27 1.27))))
  (property "Value" "0" (at 81.28 45.72 90) (show_name no) (do_not_autoplace no) (effects (font (size 1.27 1.27))))
  (property "Footprint" "Resistor_SMD:R_0402_1005Metric_Pad0.72x0.64mm_HandSolder" (at 81.28 49.53 0) (hide yes) (show_name no) (do_not_autoplace no) (effects (font (size 1.27 1.27))))
  (property "Datasheet" "" (at 81.28 49.53 0) (hide yes) (show_name no) (do_not_autoplace no) (effects (font (size 1.27 1.27))))
  (property "Description" "Resistor, small US symbol" (at 81.28 49.53 0) (hide yes) (show_name no) (do_not_autoplace no) (effects (font (size 1.27 1.27))))
  (property "LCSC" "C242160" (at 81.28 49.53 90) (hide yes) (show_name no) (do_not_autoplace no) (effects (font (size 1.27 1.27))))
  (pin "1")
  (pin "2")))
